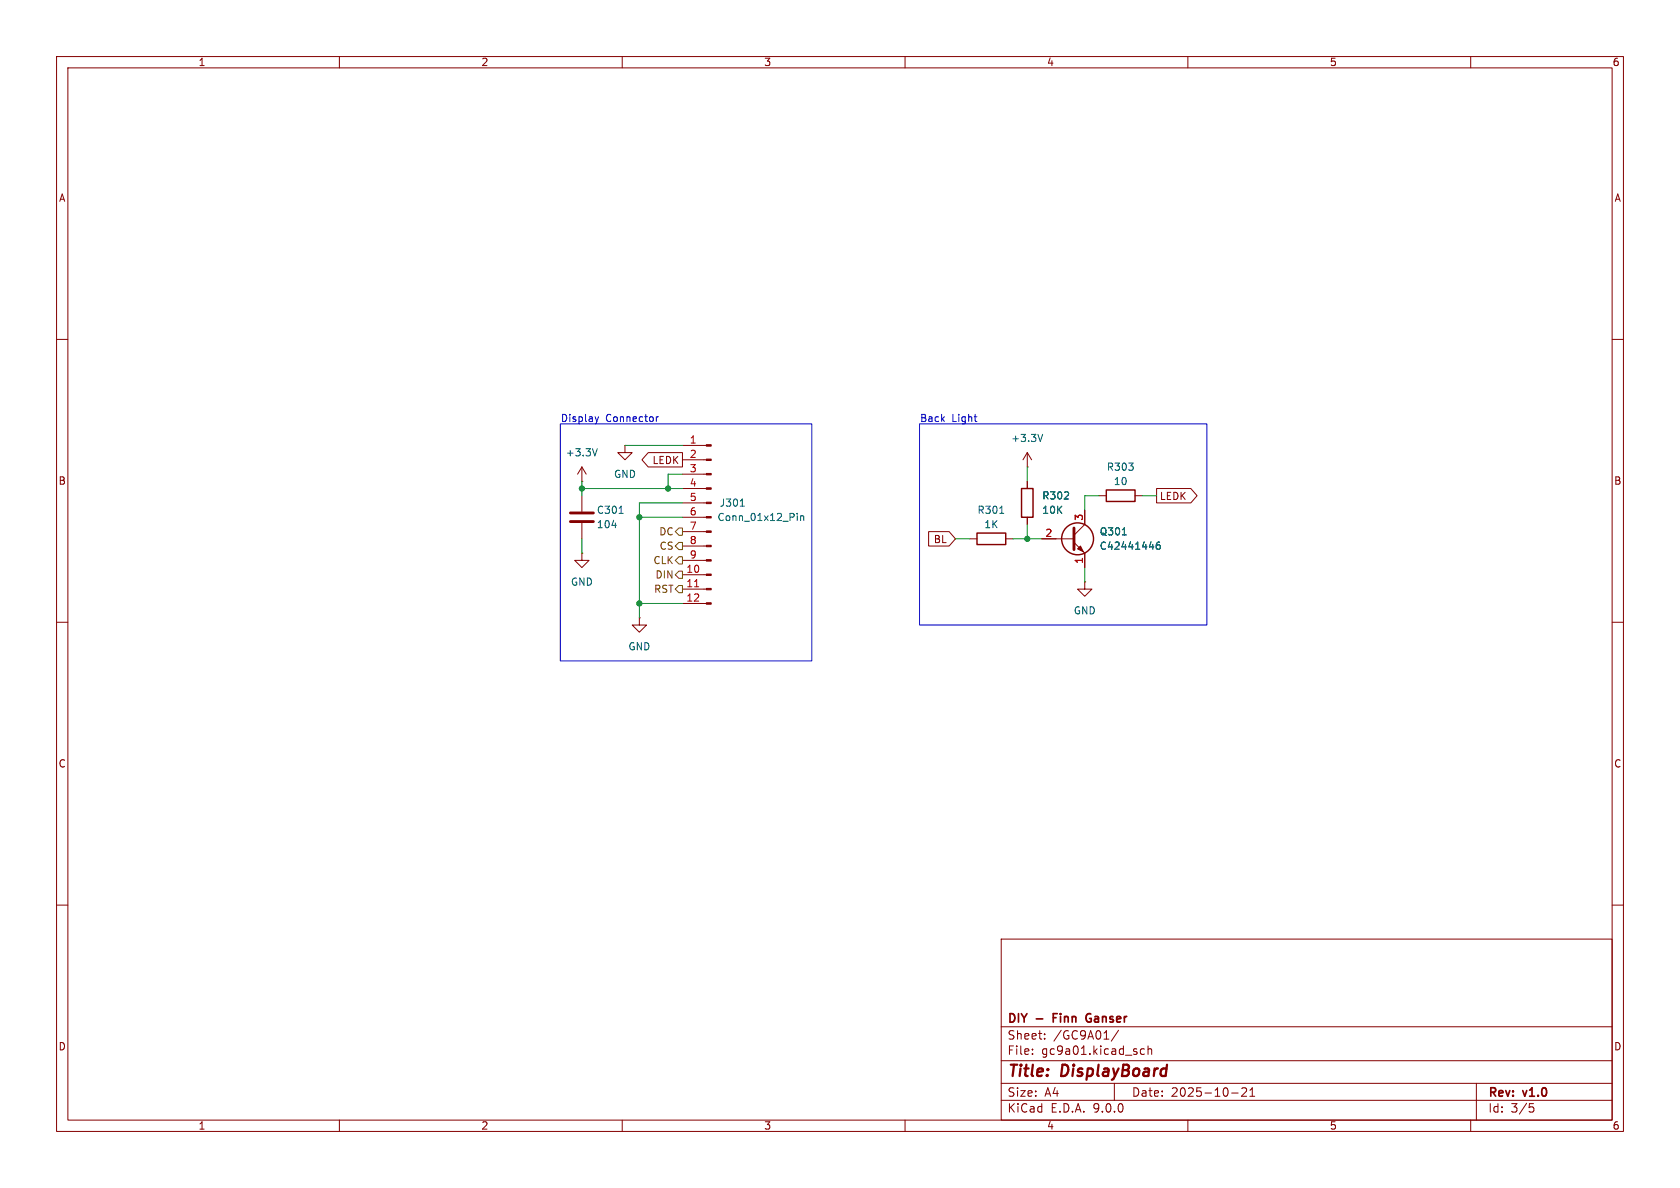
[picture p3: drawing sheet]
<svg xmlns="http://www.w3.org/2000/svg" width="297mm" height="210mm" viewBox="0 0 297 210" stroke-linecap="round" stroke-linejoin="round" font-family="sans-serif">
<g fill="none" stroke="#840000" stroke-width=".18">
<path d="M10 10h277v190h-277zM12 12h273v186h-273zM60 10v2M110 10v2M160 10v2M210 10v2M260 10v2M10 60h2M110.5 78.7v1.3h1.3l-1.3 1.3-1.3-1.3h1.3M110.5 78.7h.1M120.6 78.7h4.3M285 60h2"/>
<path d="M102.9 97.8v1.3h1.2l-1.2 1.2-1.3-1.2h1.3M102.9 97.8h.1M102.9 85.1h.1M102.9 82.6l-.8 1.2M102.9 82.6l.7 1.2M102.9 82.6v2.5M102.9 87.6v2.8M102.9 92.5v2.8M114.6 80h6v2.6h-6l-1.1-1.3zM120.6 81.3h4.3M120.6 83.8h4.3M120.6 86.4h4.3"/>
<path d="M120.6 88.9h4.3M120.6 91.4h4.3M120.6 94h4.3M120.6 96.5h4.3M120.6 99.1h4.3M164.2 94h3.6l1.1 1.3-1.1 1.2h-3.6zM171.4 95.3h1.3M177.8 95.3h1.3M181.6 82.6h.1M181.6 80v2.6M181.6 85.1v1.3M181.6 91.4v1.3"/>
<path d="M181.6 80l-.8 1.3M181.6 80l.8 1.3M184.1 95.3h5.8M189.9 95.9l1.9 1.9v2.5M191.8 90.2v2.5l-1.9 1.9M194.3 87.6h1.3M200.7 87.6h1.2M204.5 86.4h6l1.1 1.2-1.1 1.3h-6zM10 110h2M113 109.2v1.3h1.3l-1.3 1.3-1.2-1.3h1.2M113 109.2h.1M120.6 101.6h4.3"/>
<path d="M120.6 104.1h4.3M120.6 106.7h4.3M191.8 102.9v1.2h1.2l-1.2 1.3-1.3-1.3h1.3M191.8 102.9h.1M285 110h2M10 160h2M177 166h108v32h-108zM285 160h2M60 198v2M110 198v2M160 198v2M177 194.5h108"/>
<path d="M177 191.5h108M177 187.5h108M177 181.5h108M182.5 186.3v.1M182.5 185.5v.1M184.7 183.6v.1M184.7 182.8v.1M197 191.5v3M197.7 182.1l-1.2 2M202.3 185.5l-.4-.1-.3 .3v.4l.1 .2h.6M203 185.5l.2-.1 .3 .1 .1 .9M203 184.9v1.5"/>
<path d="M210 198v2M217.7 193.2h1.2M219.5 192.4l.6-.1 .2 .1 .1 .3-.9 1.1h.9M221 193.8h.8M221 192.7l.4-.4v1.5M260 198v2M261 191.5v6.5M270.4 195.1h.7M270.5 195.7h.4l.3 .3-.2 .5-.5 .1"/>
</g>
<path d="M186.2 179.9h.5M186.9 179.2h-.7v1.5M192.7 179.2a.75 .75 0 0 0-.7 .7 .75 .75 0 0 0 .6 .8l.2-.1M192.6 180h.3" fill="none" stroke="#840000" stroke-width=".3"/>
<path d="M105.6 79.3l-.4 1.3M184.3 76.8l-.4 1.2M108.2 92.9h.8M109.5 90.7h.7M130.9 89.5h.7M140.9 90.7v.2M140.9 91.2v.8M141.5 91.2v.8M141.5 91.3l.2-.1h.3l.1 .8M176.7 90.7h.8M198.4 94.6h.7M205 95.8l-.4 .1a.86 .86 0 0 0 0 1.2l.5-.1v-.4l-.2-.3h-.3l-.2 .3" fill="none" stroke="#006464" stroke-width=".18"/>
<g fill="none" stroke="#840000" stroke-width=".25">
<path d="M172.7 94.2h5.1v2.1h-5.1zM180.6 86.4h2v5h-2zM195.6 86.6h5.1v2h-5.1z"/>
<circle cx="190.5" cy="95.2" r="2.82"/>
</g>
<path d="M100.8 90.7h4.1M100.8 92.2h4.1M189.9 93.3v3.9" fill="none" stroke="#840000" stroke-width=".51"/>
<g fill="#840000" stroke="#840000" stroke-width=".18">
<path d="M124.9 78.6h.8v.3h-.8z"/>
<path d="M124.9 81.2h.8v.2h-.8z"/>
<path d="M124.9 83.7h.8v.2h-.8z"/>
<path d="M124.9 86.2h.8v.3h-.8z"/>
<path d="M124.9 88.8h.8v.2h-.8z"/>
<path d="M124.9 91.3h.8v.3h-.8z"/>
<path d="M124.9 93.9h.8v.2h-.8z"/>
<path d="M124.9 96.4h.8v.2h-.8z"/>
<path d="M124.9 98.9h.8v.3h-.8z"/>
<path d="M124.9 101.5h.8v.2h-.8z"/>
<path d="M124.9 104h.8v.3h-.8z"/>
<path d="M124.9 106.6h.8v.2h-.8z"/>
<path d="M190.5 97l.5-.5 .5 1z"/>
</g>
<path d="M122.8 103.7h.7" fill="none" stroke="#a90000" stroke-width=".18"/>
<path d="M119.4 94l.6-.7h.6v1.3h-.6zM120 98.4h.6v1.3h-.6l-.6-.6zM120 95.9h.6v1.3h-.6l-.6-.7zM119.4 104.1l.6-.6h.6v1.3h-.6zM120 101h.6v1.2h-.6l-.6-.6z" fill="none" stroke="#725600" stroke-width=".18"/>
<g fill="none" stroke="#009600" stroke-width=".18">
<path d="M110.5 78.7h10.1M102.9 86.4h17.7M102.9 85.1v2.5M102.9 95.3v2.5M113 91.4h7.6M120.6 88.9h-7.6v20.3M120.6 83.8h-2.5v2.6M168.9 95.3h2.5M179.1 95.3h5M181.6 82.6v2.5M181.6 92.7v2.6M194.3 87.6h-2.5v2.6"/>
<path d="M201.9 87.6h2.6M113 106.7h7.6M191.8 100.3v2.6"/>
</g>
<path d="M99.1 74.9h44.4v41.9h-44.4zM105.2 73.7l.3 .8M105.5 74.5l-.1 .3M105.8 73.7l-.3 .8M116 73.7v.8M116.4 73.7l-.4 .2M162.6 74.9h50.8v35.6h-50.8zM172.2 73.7h.5M172.6 74.5h.1" fill="none" stroke="#0000c2" stroke-width=".18"/>
<g fill="#009600" stroke="#009600" stroke-width=".18">
<circle cx="113" cy="91.4" r=".46"/>
<circle cx="102.9" cy="86.4" r=".46"/>
<circle cx="113" cy="106.7" r=".46"/>
<circle cx="118.1" cy="86.4" r=".46"/>
<circle cx="181.6" cy="95.3" r=".46"/>
</g>
<g font-size="2.8" fill="#840000">
<text x="178" y="190.9">Title:</text>
<text x="187.7" y="190.9">DisplayBoard</text>
</g>
<g font-size="2.1" fill="#840000">
<text x="178" y="184">Sheet:</text>
<text x="178" y="181.2">DIY</text>
<text x="183.2" y="181.2">-</text>
<text x="186.2" y="184">/GC9A01/</text>
<text x="186.8" y="181.2">Finn</text>
<text x="193.3" y="181.2">Ganser</text>
<text x="178" y="186.7">File:</text>
<text x="184.1" y="186.7">gc9a01.kicad_sch</text>
<text x="178" y="196.9">KiCad</text>
<text x="178" y="194.1">Size:</text>
<text x="184.7" y="194.1">A4</text>
<text x="185.7" y="196.9">E.D.A.</text>
<text x="193.3" y="196.9">9.0.0</text>
<text x="200" y="194.1">Date:</text>
<text x="207" y="194.1">2025-10-21</text>
<text x="263" y="194.3">Rev:</text>
<text x="263" y="196.9">Id:</text>
<text x="267.1" y="196.9">3/5</text>
<text x="269.4" y="194.3">v1.0</text>
</g>
<g font-size="1.8" fill="#840000">
<text x="35" y="11.9">1</text>
<text x="85" y="11.9">2</text>
<text x="135" y="11.9">3</text>
<text x="185" y="11.9">4</text>
<text x="235" y="11.9">5</text>
<text x="285" y="11.9">6</text>
<text x="10.3" y="35.9">A</text>
<text x="285.3" y="35.9">A</text>
<text x="115.3" y="82.2">LEDK</text>
<text x="10.3" y="85.9">B</text>
<text x="204.9" y="88.6">LEDK</text>
<text x="285.3" y="85.9">B</text>
<text x="165" y="96.2">BL</text>
<text x="10.3" y="135.9">C</text>
<text x="285.3" y="135.9">C</text>
<text x="10.3" y="185.9">D</text>
<text x="285.3" y="185.9">D</text>
<text x="35" y="199.9">1</text>
<text x="85" y="199.9">2</text>
<text x="135" y="199.9">3</text>
<text x="185" y="199.9">4</text>
<text x="235" y="199.9">5</text>
<text x="285" y="199.9">6</text>
</g>
<g font-size="1.8" fill="#0000c2">
<text x="99.1" y="74.7">Display</text>
<text x="107.1" y="74.7">Connector</text>
<text x="162.6" y="74.7">Back</text>
<text x="168.3" y="74.7">Light</text>
</g>
<g font-size="1.8" fill="#006464">
<text x="99.9" y="80.9">+3.3V</text>
<text x="178.7" y="78.3">+3.3V</text>
<text x="195.6" y="83.4">R303</text>
<text x="108.5" y="84.7">GND</text>
<text x="127.1" y="89.8">J301</text>
<text x="184.2" y="88.5">R302</text>
<text x="196.8" y="86">10</text>
<text x="105.4" y="91">C301</text>
<text x="105.4" y="93.6">104</text>
<text x="126.7" y="92.3">Conn_01x12_Pin</text>
<text x="172.7" y="91">R301</text>
<text x="173.9" y="93.6">1K</text>
<text x="184.2" y="91">10K</text>
<text x="194.3" y="94.8">Q301</text>
<text x="194.3" y="97.4">C42441446</text>
<text x="100.8" y="103.7">GND</text>
<text x="189.7" y="108.8">GND</text>
<text x="111" y="115.2">GND</text>
</g>
<g font-size="1.8" fill="#a90000">
<text x="121.8" y="78.5">1</text>
<text x="121.8" y="81">2</text>
<text x="121.8" y="83.6">3</text>
<text x="121.8" y="86.1">4</text>
<text x="121.8" y="88.6">5</text>
<text x="121.8" y="91.2">6</text>
<text x="121.8" y="93.7">7</text>
<text x="184.7" y="95">2</text>
<text x="191.5" y="92.1" transform="rotate(-90 191.5 92.1)">3</text>
<text x="121.2" y="101.3">10</text>
<text x="121.8" y="96.3">8</text>
<text x="121.8" y="98.8">9</text>
<text x="191.5" y="99.8" transform="rotate(-90 191.5 99.8)">1</text>
<text x="121.2" y="103.9">11</text>
<text x="121.2" y="106.4">12</text>
</g>
<g font-size="1.8" fill="#725600">
<text x="116.4" y="94.8">DC</text>
<text x="115.4" y="99.9">CLK</text>
<text x="116.5" y="97.4">CS</text>
<text x="115.5" y="105">RST</text>
<text x="115.8" y="102.5">DIN</text>
</g>
</svg>
